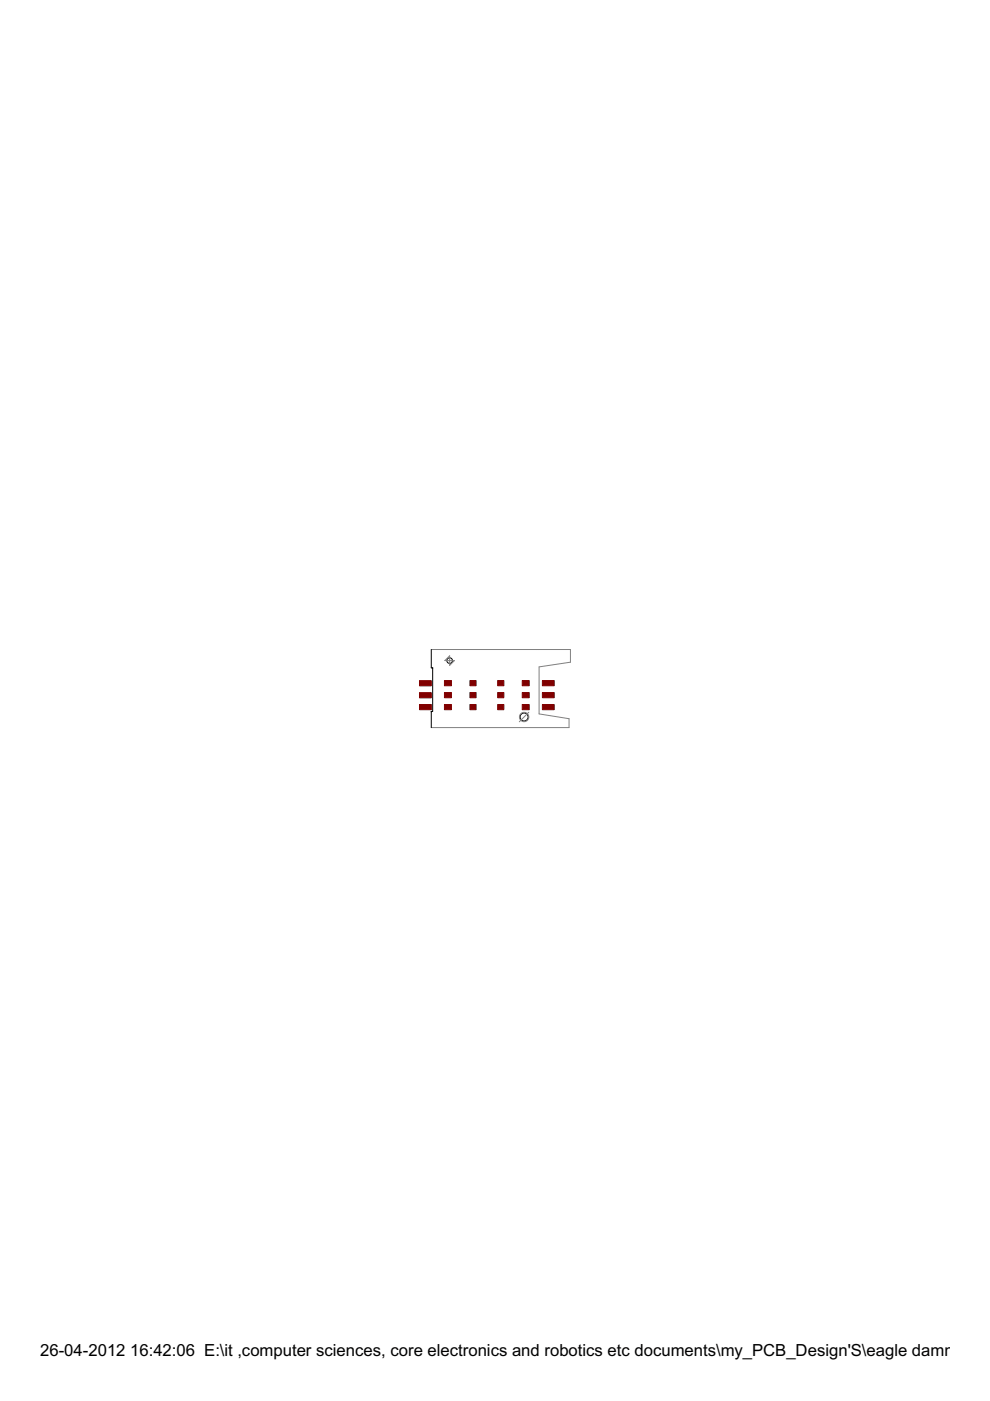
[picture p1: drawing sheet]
<svg xmlns="http://www.w3.org/2000/svg" width="210mm" height="297mm" viewBox="0 0 210 297" stroke-linecap="round" stroke-linejoin="round" font-family="sans-serif">
<g fill="#800000" stroke="#800000" stroke-width=".21">
<path d="M88.9 149.4h2.5v1.1h-2.5z"/>
<path d="M88.9 146.9h2.5v1.1h-2.5z"/>
<path d="M88.9 144.3h2.5v1.1h-2.5z"/>
<path d="M94.2 149.4h1.5v1.1h-1.5z"/>
<path d="M94.2 146.8h1.5v1.1h-1.5z"/>
<path d="M94.2 144.3h1.5v1.1h-1.5z"/>
<path d="M105.5 144.3h1.3v1.1h-1.3z"/>
<path d="M99.6 146.8h1.3v1.1h-1.3z"/>
<path d="M105.5 149.4h1.3v1.1h-1.3z"/>
<path d="M99.6 144.3h1.3v1.1h-1.3z"/>
<path d="M105.5 146.8h1.3v1.1h-1.3z"/>
<path d="M99.6 149.4h1.3v1.1h-1.3z"/>
<path d="M110.7 144.3h1.5v1.1h-1.5z"/>
<path d="M110.7 146.8h1.5v1.1h-1.5z"/>
<path d="M110.7 149.4h1.5v1.1h-1.5z"/>
<path d="M115 144.3h2.5v1.1h-2.5z"/>
<path d="M115 146.8h2.5v1.1h-2.5z"/>
<path d="M115 149.4h2.5v1.1h-2.5z"/>
</g>
<g fill="none" stroke="#808080" stroke-width=".21">
<path d="M91.4 137.7h29.5v2.7l-6.6 1v10l6.3 1v1.9h-29.2M95.3 139v2.1l1.1-1h-2.1zM112.1 151l-2 2"/>
<circle cx="111.1" cy="152" r=".99"/>
</g>
<g fill="none" stroke="#000" stroke-width=".21">
<path d="M91.4 137.7v3.9h.3v9.2h-.3v3.5"/>
<circle cx="95.3" cy="140.1" r=".59"/>
<circle cx="111.1" cy="152" r=".85"/>
</g>
<g font-size="4">
<text x="8.5" y="287.5">26-04-2012</text>
<text x="27.6" y="287.5">16:42:06 E:\it ,computer sciences, core electronics and robotics etc documents\my_PCB_Design'S\eagle damn impor</text>
</g>
</svg>
